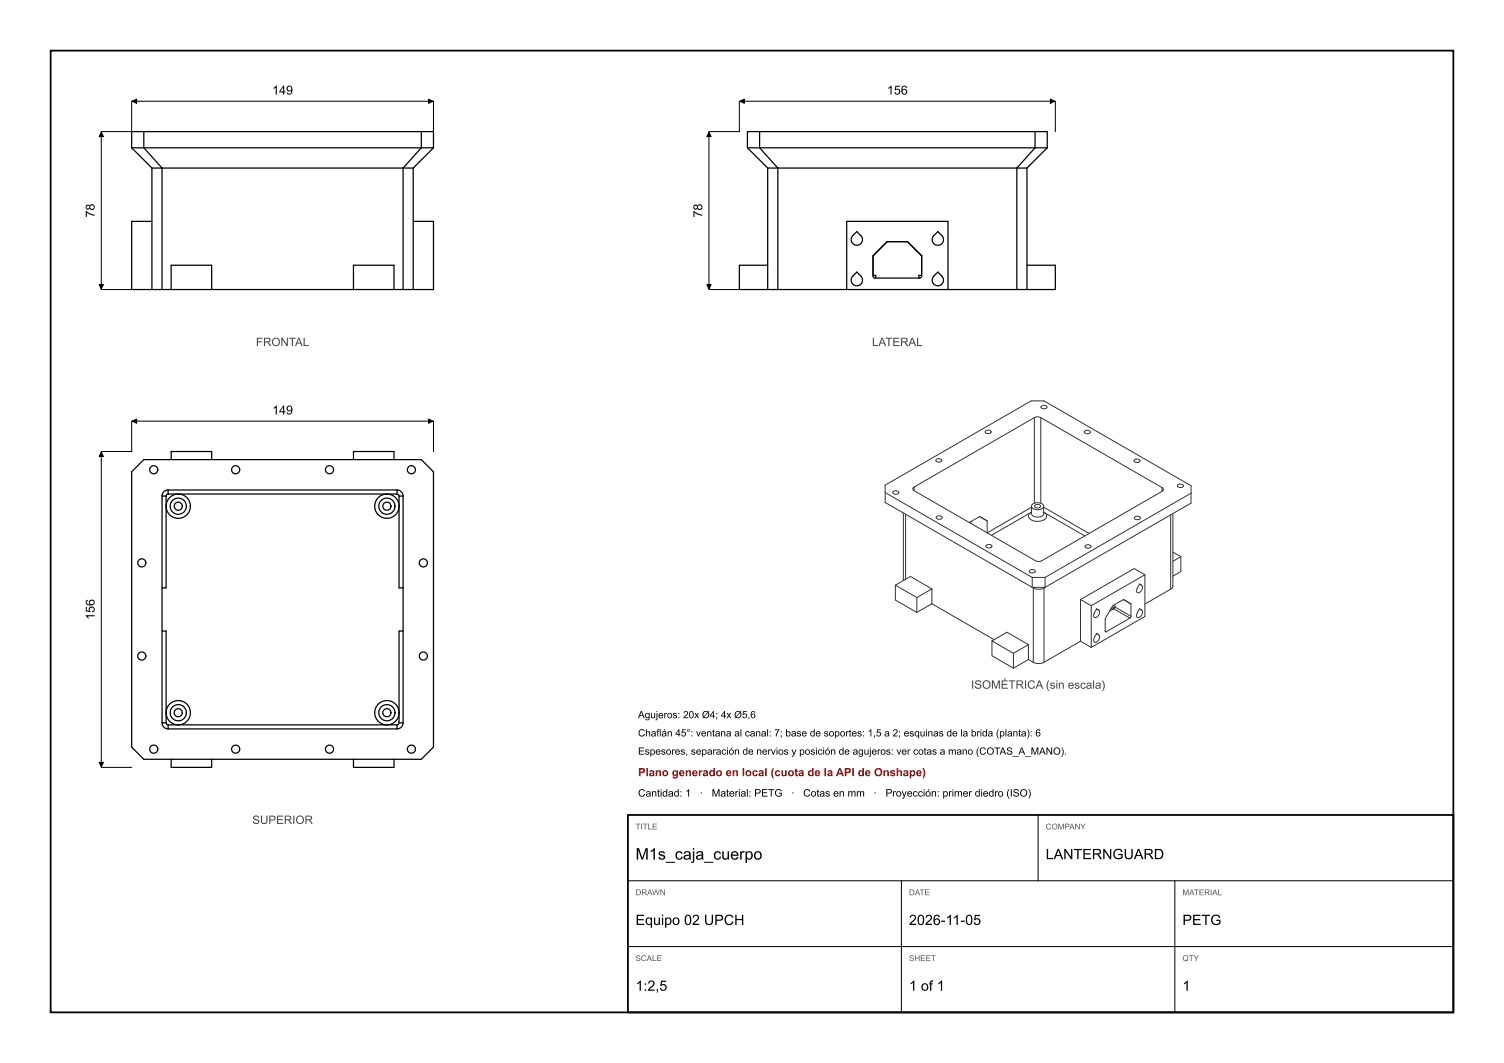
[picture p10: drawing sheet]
<svg xmlns="http://www.w3.org/2000/svg" width="297mm" height="210mm" viewBox="0 0 297 210" stroke-linecap="round" stroke-linejoin="round" font-family="sans-serif">
<path d="M10 10h277v190h-277zM124 161h163v39h-163z" fill="none" stroke="#000" stroke-width=".35"/>
<g fill="none" stroke="#000" stroke-width=".25">
<path d="M26 29.2h2.4M26 29.2l4 4M28.4 29.2h54.8M28.4 29.2l3.6 4M28.4 26v3.2M28.4 26h54.8M28.4 26h-2.4v3.2M30 33.2h2M30 33.2v24M32 33.2h47.6M32 33.2v24M79.6 33.2h2"/>
<path d="M79.6 33.2v24M81.6 33.2v24M83.2 29.2l-3.6 4M83.2 29.2h2.4M83.2 26v3.2M83.2 26h2.4v3.2M85.6 29.2l-4 4M147.6 29.2h2.4M147.6 29.2l4 4M150 29.2h54.4M150 29.2l3.6 4M150 26h54.4"/>
<path d="M150 26h-2.4v3.2M150 26v3.2M151.6 33.2v24M151.6 33.2h2M153.6 33.2h47.2M153.6 33.2v24M200.8 33.2h2M200.8 33.2v24M202.8 33.2v24M204.4 26h2.4v3.2M204.4 29.2h2.4M204.4 29.2l-3.6 4"/>
<path d="M204.4 26v3.2M206.8 29.2l-4 4M30 57.2h2M30 43.7h-4v13.5h4M32 57.2h1.8M33.8 57.2h8M33.8 57.2v-4.8h8v4.8M41.8 57.2h28M69.8 57.2h8M69.8 57.2v-4.8h8v4.8M77.8 57.2h1.8M79.6 57.2h2"/>
<path d="M81.6 43.7h4v13.5h-4M151.6 52.4h-5.6v4.8h5.6M151.6 57.2h2M153.6 57.2h13.6M167.2 57.2h20M167.2 57.2v-13.5h20v13.5M168.7 54.2l.5-.4 .3 .3a1.25 1.25 0 0 1 .8 1.1 1.25 1.25 0 0 1-.7 1.2 1.17 1.17 0 0 1-1.5-.7 1.17 1.17 0 0 1 .6-1.5zM169.1 45.9l.1-.1 .3 .3a1.25 1.25 0 0 1 .8 1.1 1.25 1.25 0 0 1-.7 1.2 1.17 1.17 0 0 1-1.5-.7 1.17 1.17 0 0 1 .6-1.5zM172.4 50.5v3.4a.71 .71 0 0 0 .6 1h8a.72 .72 0 0 0 1-.5v-3.9M172.4 50.5l2.2-2.2a1.52 1.52 0 0 1 1.8-.6h2a1.42 1.42 0 0 1 1.6 .8l2 2M172.4 50.5v3.9h.5v.5M182 50.5v3.9h-.5v.5"/>
<path d="M184.4 46.5l.8-.7 .3 .3a1.25 1.25 0 0 1 .8 1.1 1.25 1.25 0 0 1-.7 1.2 1.12 1.12 0 0 1-1.3-.5 1.12 1.12 0 0 1 .1-1.4zM184.6 54.3l.6-.5 .3 .3a1.25 1.25 0 0 1 .8 1.1 1.25 1.25 0 0 1-.7 1.2 1.14 1.14 0 0 1-1.4-.6 1.14 1.14 0 0 1 .4-1.5zM187.2 57.2h13.6M200.8 57.2h2M202.8 52.4h5.6v4.8h-5.6M28.2 91l.2-.2h54.8l2.4 2.4v53.5a1.64 1.64 0 0 1-.8 1.7l-1.6 1.6h-53.9a1.65 1.65 0 0 1-1.7-.8l-1.6-1.6v-53.5a1.64 1.64 0 0 1 .8-1.7zM32 98v44.8M32 98h.8M32.8 100v15.7a.43 .43 0 0 1-.2 .4 .43 .43 0 0 1-.5 0h-.1M32.8 98v2M33.2 96.8a1.2 1.2 0 0 0-1.2 1.2M33.2 96.8h45.2"/>
<path d="M33.2 97.6l-.3 .1-.1 .3M33.2 97.6h2M33.2 96.8v.8M33.8 90.8v-1.6h8v1.6M35.2 97.6h41.2M35.2 97.6a2.4 2.4 0 0 1 2.4 2.4 2.4 2.4 0 0 1-2.4 2.4 2.4 2.4 0 0 1-2.4-2.4M35.2 97.6a2.4 2.4 0 0 0-2.4 2.4M69.8 90.8v-1.6h8v1.6M76.4 97.6a2.4 2.4 0 0 0-2.4 2.4 2.4 2.4 0 0 0 2.4 2.4 2.4 2.4 0 0 0 2.4-2.4M76.4 97.6h2M76.4 97.6a2.4 2.4 0 0 1 2.4 2.4M78.4 96.8a1.2 1.2 0 0 1 1.2 1.2"/>
<path d="M78.4 97.6l.3 .1 .1 .3M78.4 96.8v.8M78.8 100v15.7a.43 .43 0 0 0 .2 .4 .43 .43 0 0 0 .5 0h.1M78.8 98v2M78.8 98h.8M79.6 98v44.8M32 124.7h.1a.47 .47 0 0 1 .6 0 .47 .47 0 0 1 .1 .6v15.5M79.6 124.7h-.1a.47 .47 0 0 0-.6 0 .47 .47 0 0 0-.1 .6v15.5M32 142.8a1.2 1.2 0 0 0 1.2 1.2M32 142.8h.8M32.8 140.8a2.4 2.4 0 0 1 2.4-2.4 2.4 2.4 0 0 1 2.4 2.4 2.4 2.4 0 0 1-2.4 2.4M32.8 140.8v2"/>
<path d="M32.8 142.8l.1 .3 .3 .1M32.8 140.8a2.4 2.4 0 0 0 2.4 2.4M33.2 144h45.2M33.2 143.2h2M33.2 143.2v.8M33.8 150v1.6h8v-1.6M35.2 143.2h41.2M69.8 150v1.6h8v-1.6M76.4 143.2h2M78.4 143.2v.8M78.8 140.8a2.4 2.4 0 0 0-2.4-2.4 2.4 2.4 0 0 0-2.4 2.4 2.4 2.4 0 0 0 2.4 2.4M78.8 140.8v2"/>
<path d="M78.8 142.8l-.1 .3-.3 .1M78.8 140.8a2.4 2.4 0 0 1-2.4 2.4M78.8 142.8h.8M79.6 142.8a1.2 1.2 0 0 1-1.2 1.2"/>
<circle cx="30.4" cy="92.8" r=".8"/>
<circle cx="35.2" cy="100" r=".8"/>
<circle cx="35.2" cy="100" r="1.6"/>
<circle cx="46.5" cy="92.8" r=".8"/>
<circle cx="65.1" cy="92.8" r=".8"/>
<circle cx="76.4" cy="100" r="1.6"/>
<circle cx="76.4" cy="100" r=".8"/>
<circle cx="81.2" cy="92.8" r=".8"/>
<circle cx="28" cy="111.2" r=".8"/>
<circle cx="83.6" cy="111.2" r=".8"/>
<circle cx="28" cy="129.6" r=".8"/>
<circle cx="83.6" cy="129.6" r=".8"/>
<circle cx="30.4" cy="148" r=".8"/>
<circle cx="35.2" cy="140.8" r=".8"/>
<circle cx="35.2" cy="140.8" r="1.6"/>
<circle cx="46.5" cy="148" r=".8"/>
<circle cx="65.1" cy="148" r=".8"/>
<circle cx="76.4" cy="140.8" r="1.6"/>
<circle cx="76.4" cy="140.8" r=".8"/>
<circle cx="81.2" cy="148" r=".8"/>
</g>
<g fill="none" stroke="#000" stroke-width=".2">
<path d="M26 20v6h-6M26.1 20h59.4M85.6 20v6M146 20v6h-6M146.1 20h62.2M208.4 20v6M20 26.1v31M140 26.1v31M20 57.2h6M140 57.2h6M20 89.3v62.2M26 83.2v6h-6"/>
<path d="M26.1 83.2h59.4M85.6 83.2v6M20 151.6h6M124 174h163M178 174v26M205 161v13M232 174v26M124 187h163"/>
</g>
<g fill="none" stroke="#333" stroke-width=".2">
<path d="M174.8 97.3v1.3a.89 .89 0 0 0 .7 1.1l28.3 16.3M174.8 97.3l29 16.8M174.8 97.3v-.8a.88 .88 0 0 1 .7-1.1l26.7-15.4a4.1 4.1 0 0 1 3.2-.8h.2a1.8 1.8 0 0 1 1.5 .6l27.4 15.7a1.01 1.01 0 0 1 .7 1.4v.5M176.4 97.1l.3-.1a.46 .46 0 0 1 .5 0 .46 .46 0 0 1 .2 .5l-.3 .1a.46 .46 0 0 1-.5 0 .46 .46 0 0 1-.2-.5zM180.5 96.9l22.2 12.8a5.1 5.1 0 0 0 2.6 1.2l24.2-13.8M180.5 96.2a.39 .39 0 0 0-.2 .4 .39 .39 0 0 0 .2 .3M180.5 96.2v.7M184.9 90.7l.3-.1a.46 .46 0 0 1 .5 0 .46 .46 0 0 1 .2 .5l-.3 .2a.46 .46 0 0 1-.5 0 .46 .46 0 0 1-.2-.6zM194.7 85.1l.3-.1a.46 .46 0 0 1 .5 0 .46 .46 0 0 1 .2 .5l-.4 .1a.46 .46 0 0 1-.5 0 .46 .46 0 0 1-.1-.5zM204.3 82.5l-23.8 13.7M204.3 82.5l.6-.1 .6 .1M204.3 82.5v16.9"/>
<path d="M204.4 99.8l.3-.1a.46 .46 0 0 1 .5 0 .46 .46 0 0 1 .2 .5l-.3 .1a.46 .46 0 0 1-.5 0 .46 .46 0 0 1-.2-.5zM205.5 82.5l24 13.8M205.5 82.5v16.9M205.7 80.2l.3-.1a.46 .46 0 0 1 .5 0 .46 .46 0 0 1 .2 .5l-.4 .1a.46 .46 0 0 1-.5 0 .46 .46 0 0 1-.1-.5zM214.2 85.2l.3-.2a.46 .46 0 0 1 .6 .1 .46 .46 0 0 1 .1 .4l-.3 .2a.46 .46 0 0 1-.5 0 .46 .46 0 0 1-.2-.5zM224 90.8l.4-.1a.46 .46 0 0 1 .5 0 .46 .46 0 0 1 .1 .5l-.3 .2a.46 .46 0 0 1-.5-.1 .46 .46 0 0 1-.2-.5zM229.5 96.3a.39 .39 0 0 1 .2 .4 .39 .39 0 0 1-.2 .4M229.5 96.3v.8M232.6 95.8l.3-.2a.46 .46 0 0 1 .5 .1 .46 .46 0 0 1 .2 .5l-.3 .1a.46 .46 0 0 1-.5 0 .46 .46 0 0 1-.2-.5zM235.2 97.4v1.3a.89 .89 0 0 1-.7 1.1l-28.1 16.2M235.2 97.4l-28.8 16.7M176.8 115.6l2.5-1.4a.8 .8 0 0 1 1.2 .1l3.5 2"/>
<path d="M176.8 115.6v2.4a.8 .8 0 0 0 .7 1l3.6 2M176.8 115.6l4.3 2.5M178.4 101.3v13.4M178.8 101.6v12.8M181.1 118.1v2.9M184 119.3l12.3 7.1M184 116.3v3M184 119.3l-2.9 1.7M184 116.3l-2.9 1.8M185 102l.3-.1a.46 .46 0 0 1 .5 0 .46 .46 0 0 1 .2 .5l-.3 .2a.46 .46 0 0 1-.6 0 .46 .46 0 0 1-.1-.6zM191.8 103v.4M194.8 107.7l.3-.1a.46 .46 0 0 1 .5 0 .46 .46 0 0 1 .2 .5l-.3 .1a.46 .46 0 0 1-.5 0 .46 .46 0 0 1-.2-.5z"/>
<path d="M203.4 112.7l.3-.2a.46 .46 0 0 1 .5 .1 .46 .46 0 0 1 .2 .4l-.3 .2a.46 .46 0 0 1-.6 0 .46 .46 0 0 1-.1-.5zM203.6 101.2l-7.8 4.6M203.6 101.2a.87 .87 0 0 0-.4 1 .87 .87 0 0 0 .9 .7 2.21 2.21 0 0 0 2.6-.8l-.1-.5-.4-.4M203.7 100.2l-8.8 5.1v-1.8a.77 .77 0 0 0-.7-1l-.3-.2a.79 .79 0 0 0-1.2 .2l-1.3 .7M203.7 100v.5a1.3 1.3 0 0 0 .7 1.6 1.3 1.3 0 0 0 1.7-.6v-1.5M203.7 100a1.38 1.38 0 0 0 2.4 0M203.7 100a1.38 1.38 0 0 1 2.4 0M203.7 101.2h-.1M203.8 116l.2 .2M203.8 116h2.6M203.8 114.1v1.9M203.8 114.1h2.6"/>
<path d="M204 116.2a2.34 2.34 0 0 0 2.2 0M204 116.2v14.6M206.1 100.2l9 5.2M206.1 101.2h.1M206.2 101.2l8 4.7M206.2 116.2v14.6M206.4 116l-.2 .2M206.4 114.1v1.9M213.4 118.4v8.3M213.4 118.4l2.1 1.3M214.4 107.8l.3-.2a.46 .46 0 0 1 .5 0 .46 .46 0 0 1 .2 .5l-.3 .2a.46 .46 0 0 1-.6 0 .46 .46 0 0 1-.1-.5zM215.5 119.7v8.2"/>
<path d="M219.9 120v.3M219.9 120l-.5 .2 .3 .2M220.2 119.9l-.3 .4M220.2 119.4v.4M220.2 119.8l-.3 .2M220.2 119.9l3.1 1.8M220.2 119.8v.1M224.1 102.1l.3-.1a.46 .46 0 0 1 .5 0 .46 .46 0 0 1 .2 .5l-.3 .2a.46 .46 0 0 1-.5-.1 .46 .46 0 0 1-.2-.5zM225 115.4a.85 .85 0 0 1 .5 1 .85 .85 0 0 1-1 .6v-.6zM226.1 113.5v7.7a.8 .8 0 0 1-.7 1l-9.9 5.7M226.1 113.5l-1.6-.9a.79 .79 0 0 0-1.3 .1l-9.8 5.7M226.1 113.5l-10.6 6.2"/>
<path d="M231.2 116.4l-5.1 2.9M231.2 101.7v14.7M231.6 101.5v13.1a2.25 2.25 0 0 1-.3 1.7l-.1 .1M231.6 109.1l1.6 .9M233.2 110v2.3a.84 .84 0 0 1-.8 1.1l-.8 .4M233.2 110l-1.6 .9M195.9 126.6l2.4-1.4a.8 .8 0 0 1 1.3 .1l3.5 2.1M195.9 126.6v2.4a.8 .8 0 0 0 .7 1l3.5 2M195.9 126.6l4.2 2.5M200.1 129.1v2.9M203.1 130.3l.9 .5M203.1 127.4v2.9"/>
<path d="M203.1 130.3l-3 1.7M203.1 127.4l-3 1.7M204 130.8a2.34 2.34 0 0 0 2.2 0M213.4 126.7l-7.2 4.1M213.4 126.7l2.1 1.2M216.6 125.2a.85 .85 0 0 1 .5 1 .85 .85 0 0 1-1.1 .6v-.6zM216.6 120.3a.85 .85 0 0 1 .5 1 .85 .85 0 0 1-1.1 .6v-.6zM218.2 124.7l.3 .1M219.9 120.3l-.8 .5M219.9 120.3l3.2 1.8M219.9 120.3h.1M223.1 122.1l-4.6 2.7"/>
<path d="M223.3 121.7l-.2 .4M223.3 121.7v-1.8a.77 .77 0 0 0-.7-1l-.3-.2a.78 .78 0 0 0-1.2 .1l-.3 .2a4.1 4.1 0 0 0-2.1 2.5 3.3 3.3 0 0 0-.5 2.4v.8M225 120.3a.85 .85 0 0 1 .5 1 .85 .85 0 0 1-1 .6v-.6z"/>
</g>
<path d="M84.6 19.6l.9 .4-.9 .4zM207.4 19.6l.9 .4-.9 .4zM20 26.1l.4 .9h-.8zM26.1 20l.9-.4v.8zM140 26.1l.4 .9h-.8zM146.1 20l.9-.4v.8zM19.6 56.2h.8l-.4 .9zM139.6 56.2h.8l-.4 .9zM20 89.3l.4 .9h-.8zM26.1 83.2l.9-.4v.8zM84.6 82.8l.9 .4-.9 .4zM19.6 150.6h.8l-.4 .9z" fill="#000" stroke="#000" stroke-width=".2"/>
<text font-size="3.2" x="125.5" y="169.8">M1s_caja_cuerpo</text>
<g font-size="2.8">
<text x="206.5" y="169.7">LANTERNGUARD</text>
<text x="125.5" y="182.7">Equipo 02 UPCH</text>
<text x="179.5" y="182.7">2026-11-05</text>
<text x="233.5" y="182.7">PETG</text>
<text x="125.5" y="195.7">1:2,5</text>
<text x="179.5" y="195.7">1 of 1</text>
<text x="233.5" y="195.7">1</text>
</g>
<g font-size="2.5">
<text x="53.7" y="18.7">149</text>
<text x="175.1" y="18.7">156</text>
<text x="18.7" y="43" transform="rotate(-90 18.7 43)">78</text>
<text x="138.7" y="43" transform="rotate(-90 138.7 43)">78</text>
<text x="53.7" y="81.9">149</text>
<text x="18.7" y="122.5" transform="rotate(-90 18.7 122.5)">156</text>
</g>
<g font-size="2.3" fill="#444">
<text x="50.5" y="68.4">FRONTAL</text>
<text x="172.2" y="68.4">LATERAL</text>
<text x="191.8" y="136.1">ISOMÉTRICA (sin escala)</text>
<text x="49.8" y="162.8">SUPERIOR</text>
</g>
<text font-size="2.2" fill="#a00000" x="126" y="153.3">Plano generado en local (cuota de la API de Onshape)</text>
<g font-size="2">
<text x="126" y="141.9">Agujeros: 20x Ø4; 4x Ø5,6</text>
<text x="126" y="145.5">Chaflán 45°: ventana al canal: 7; base de soportes: 1,5 a 2; esquinas de la brida (planta): 6</text>
<text x="126" y="149.1">Espesores, separación de nervios y posición de agujeros: ver cotas a mano (COTAS_A_MANO).</text>
<text x="126" y="157.4">Cantidad: 1</text>
<text x="138.2" y="157.4">·</text>
<text x="140.5" y="157.4">Material: PETG</text>
<text x="156.2" y="157.4">·</text>
<text x="158.6" y="157.4">Cotas en mm</text>
<text x="172.5" y="157.4">·</text>
<text x="174.9" y="157.4">Proyección: primer diedro (ISO)</text>
</g>
<g font-size="1.6" fill="#555">
<text x="125.5" y="163.9">TITLE</text>
<text x="206.5" y="163.9">COMPANY</text>
<text x="125.5" y="176.9">DRAWN</text>
<text x="179.5" y="176.9">DATE</text>
<text x="233.5" y="176.9">MATERIAL</text>
<text x="125.5" y="189.9">SCALE</text>
<text x="179.5" y="189.9">SHEET</text>
<text x="233.5" y="189.9">QTY</text>
</g>
</svg>
